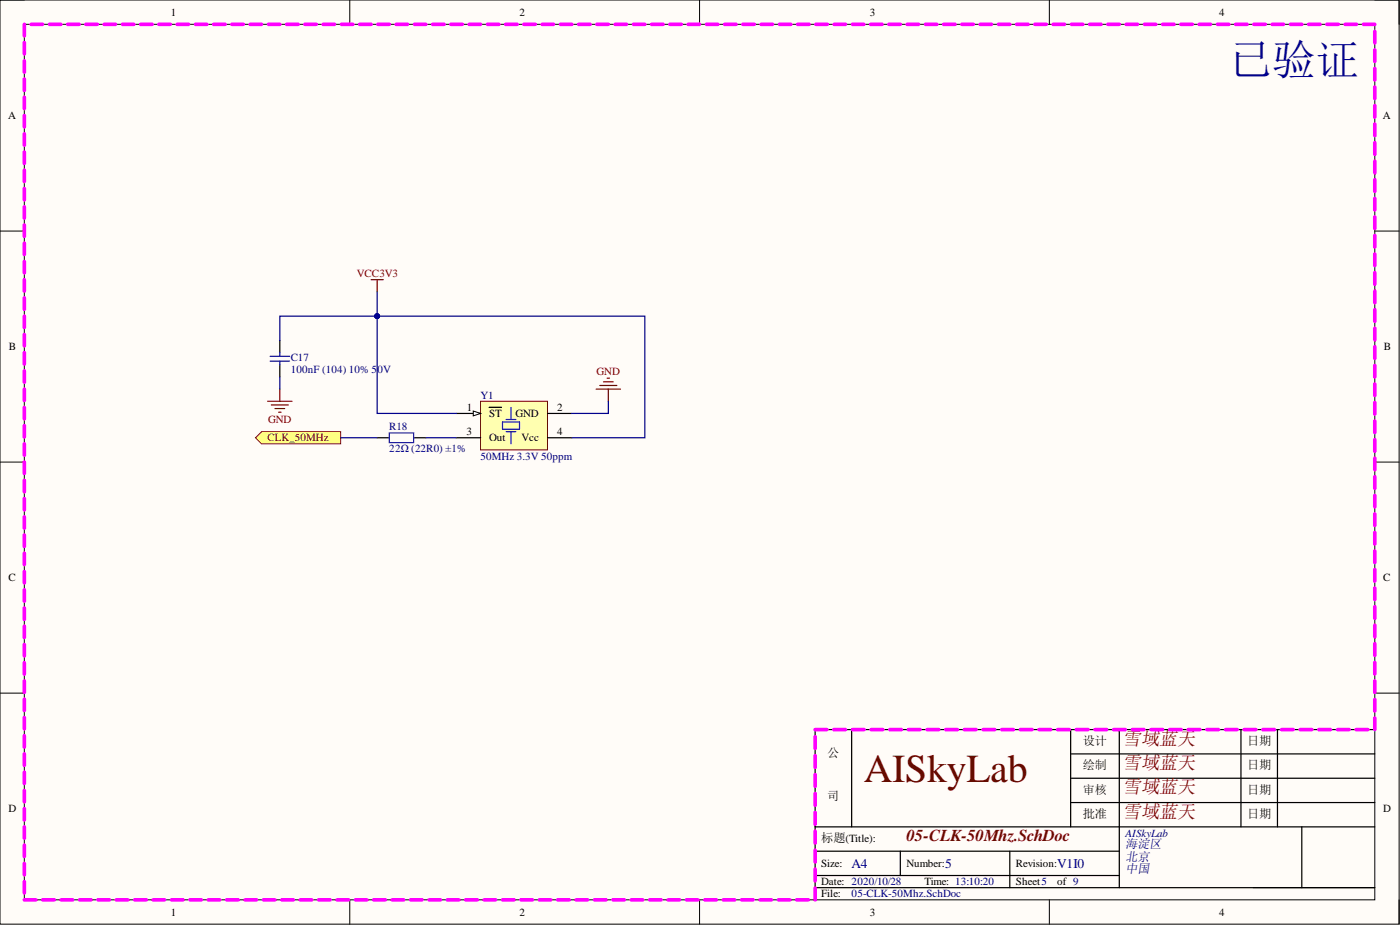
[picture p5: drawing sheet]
<svg xmlns="http://www.w3.org/2000/svg" width="292mm" height="193mm" viewBox="0 0 292 193" stroke-linecap="round" stroke-linejoin="round" font-family="sans-serif">
<path d="M0 0h291.9v192.8h-291.9z" fill-rule="evenodd" fill="#fffcf8"/>
<path d="M0 0h291.9v192.8h-291.9z" fill="none" stroke="#000" stroke-width=".21"/>
<path d="M5.1 5.1h281.7v182.6h-281.7z" fill-rule="evenodd" fill="#fffcf8"/>
<g fill="none" stroke="#000" stroke-width=".21">
<path d="M0 0h5.1M5.1 5.1h281.7v182.6h-281.7zM73 0v5.1M146 0v5.1M218.9 0v5.1M286.8 0h5.1v5.1M0 48.2h5.1M286.8 48.2h5.1M0 96.4h5.1M286.8 96.4h5.1M0 144.6h5.1M286.8 144.6h5.1"/>
<path d="M73 187.7v5.1M146 187.7v5.1M218.9 187.7v5.1M261.5 185.2h25.3M291.9 187.7v5.1"/>
</g>
<g fill="none" stroke="#000" stroke-width=".25">
<path d="M177.7 152.2v20.3M223.4 152.2v20.3M223.4 157.3h63.4M233.5 152.2v33M258.9 152.2v20.3M266.5 152.2v20.3M286.8 152.2h-116.7v35.5M170.1 172.5h116.7M170.1 177.6h63.4M187.8 177.6v5M210.7 177.6v7.6M223.4 162.4h63.4"/>
<path d="M223.4 167.4h63.4M271.6 172.5v12.7M170.1 185.2h116.7M170.1 182.6h63.4"/>
</g>
<path d="M100.3 83.7h13.9v10.2h-13.9z" fill-rule="evenodd" fill="#ffffb0"/>
<path d="M100.3 83.7h13.9v10.2h-13.9z" fill="none" stroke="#800000" stroke-width=".21"/>
<path d="M95.2 91.3h5.1M95.2 86.3h5.1" fill="none" stroke="#000" stroke-width=".25"/>
<path d="M98.7 85.7l1.6 .6-1.6 .5z" fill="#f8fcff"/>
<path d="M98.7 85.7l1.6 .6-1.6 .5z" fill="none" stroke="#000" stroke-width=".21"/>
<path d="M102 85h2.7M114.2 91.3h5.1M114.2 86.3h5.1" fill="none" stroke="#000" stroke-width=".25"/>
<path d="M104.8 88h3.6v1.5h-3.6zM105.6 87.5h2M105.6 90.1h2M106.6 85v2.5M106.6 90.1v2.5" fill="none" stroke="#00f" stroke-width=".25"/>
<path d="M77.4 58.3h2.6M78.7 58.3v2.6M125.9 79.7h2M126.7 78.9h.5M124.4 81.2h5.1M125.1 80.4h3.6M126.9 81.2v2.5" fill="none" stroke="#800000" stroke-width=".25"/>
<path d="M53.3 91.3l1.3-1.2h16.5v2.5h-16.5z" fill-rule="evenodd" fill="#ffff80"/>
<path d="M53.3 91.3l1.3-1.2h16.5v2.5h-16.5z" fill="none" stroke="#800000" stroke-width=".21"/>
<path d="M58.4 71v2.6M58.4 76.1v2.5M78.7 91.3h2.5M86.3 91.3h2.5" fill="none" stroke="#000" stroke-width=".25"/>
<path d="M56.4 74.3h4M56.4 75.3h4M58.4 73.6v.7M58.4 75.3v.8M81.2 90.3h5.1v2h-5.1z" fill="none" stroke="#00f" stroke-width=".25"/>
<path d="M55.8 83.7h5.1M56.6 84.5h3.6M57.4 85.2h2M58.1 86h.5M58.4 81.2v2.5" fill="none" stroke="#800000" stroke-width=".25"/>
<g fill="none" stroke="#f0f" stroke-width=".76">
<path d="M5.1 5.1v2.4M5.1 8.9v2.4M5.1 12.7v2.4M5.1 16.5v2.4M6.5 5.1h2.4M10.3 5.1h2.4M14.1 5.1h2.4M17.9 5.1h2.4M21.7 5.1h2.4M25.5 5.1h2.4M29.4 5.1h2.3M33.2 5.1h2.3"/>
<path d="M37 5.1h2.3M40.8 5.1h2.4M44.6 5.1h2.4M48.4 5.1h2.4M52.2 5.1h2.4M56 5.1h2.4M59.8 5.1h2.4M63.6 5.1h2.4M67.4 5.1h2.4M71.2 5.1h2.4M75 5.1h2.4M78.8 5.1h2.4"/>
<path d="M82.7 5.1h2.3M86.5 5.1h2.3M90.3 5.1h2.4M94.1 5.1h2.4M97.9 5.1h2.4M101.7 5.1h2.4M105.5 5.1h2.4M109.3 5.1h2.4M113.1 5.1h2.4M116.9 5.1h2.4M120.7 5.1h2.4M124.5 5.1h2.4"/>
<path d="M128.3 5.1h2.4M132.2 5.1h2.3M136 5.1h2.3M139.8 5.1h2.4M143.6 5.1h2.4M147.4 5.1h2.4M151.2 5.1h2.4M155 5.1h2.4M158.8 5.1h2.4M162.6 5.1h2.4M166.4 5.1h2.4M170.2 5.1h2.4"/>
<path d="M174 5.1h2.4M177.8 5.1h2.4M181.7 5.1h2.3M185.5 5.1h2.3M189.3 5.1h2.4M193.1 5.1h2.4M196.9 5.1h2.4M200.7 5.1h2.4M204.5 5.1h2.4M208.3 5.1h2.4M212.1 5.1h2.4M215.9 5.1h2.4"/>
<path d="M219.7 5.1h2.4M223.5 5.1h2.4M227.3 5.1h2.4M231.2 5.1h2.3M235 5.1h2.3M238.8 5.1h2.3M242.6 5.1h2.4M246.4 5.1h2.4M250.2 5.1h2.4M254 5.1h2.4M257.8 5.1h2.4M261.6 5.1h2.4"/>
<path d="M265.4 5.1h2.4M269.2 5.1h2.4M273 5.1h2.4M276.8 5.1h2.4M280.7 5.1h2.3M284.5 5.1h2.3M286.8 6.5v2.5M286.8 10.4v2.4M286.8 14.3v2.4M286.8 18.2v2.4M5.1 20.3v2.4M5.1 24.1v2.4"/>
<path d="M5.1 27.9v2.4M5.1 31.7v2.4M5.1 35.5v2.4M5.1 39.3v2.4M286.8 22v2.4M286.8 25.9v2.4M286.8 29.8v2.4M286.8 33.6v2.5M286.8 37.5v2.4M5.1 43.1v2.4M5.1 46.9v2.4M5.1 50.7v2.4"/>
<path d="M5.1 54.5v2.4M5.1 58.3v2.4M286.8 41.4v2.4M286.8 45.3v2.4M286.8 49.1v2.4M286.8 53v2.4M286.8 56.9v2.4M5.1 62.2v2.3M5.1 66v2.3M5.1 69.8v2.3M5.1 73.6v2.3M5.1 77.4v2.4"/>
<path d="M286.8 60.7v2.5M286.8 64.6v2.4M286.8 68.5v2.4M286.8 72.4v2.4M286.8 76.2v2.4M5.1 81.2v2.4M5.1 85v2.4M5.1 88.8v2.4M5.1 92.6v2.4M5.1 96.4v2.4M286.8 80.1v2.4M286.8 84v2.4"/>
<path d="M286.8 87.8v2.5M286.8 91.7v2.4M286.8 95.6v2.4M286.8 99.5v2.4M5.1 100.2v2.4M5.1 104v2.4M5.1 107.8v2.4M5.1 111.6v2.4M5.1 115.4v2.4M5.1 119.2v2.4M286.8 103.3v2.5M286.8 107.2v2.4"/>
<path d="M286.8 111.1v2.4M286.8 114.9v2.5M286.8 118.8v2.4M5.1 123v2.4M5.1 126.8v2.4M5.1 130.6v2.4M5.1 134.4v2.4M5.1 138.3v2.3M286.8 122.7v2.4M286.8 126.6v2.4M286.8 130.4v2.5M286.8 134.3v2.4"/>
<path d="M286.8 138.2v2.4M5.1 142.1v2.3M5.1 145.9v2.3M5.1 149.7v2.3M5.1 153.5v2.4M5.1 157.3v2.4M170.1 153.7v2.5M170.1 157.6v2.5M170.1 152.2h2.4M174 152.2h2.4M177.9 152.2h2.4M181.8 152.2h2.4"/>
<path d="M185.6 152.2h2.5M189.5 152.2h2.5M193.4 152.2h2.5M197.3 152.2h2.5M201.2 152.2h2.4M205.1 152.2h2.4M209 152.2h2.4M212.9 152.2h2.4M216.8 152.2h2.4M220.7 152.2h2.4M224.6 152.2h2.4M228.5 152.2h2.4"/>
<path d="M232.3 152.2h2.5M236.2 152.2h2.5M240.1 152.2h2.5M244 152.2h2.5M247.9 152.2h2.5M251.8 152.2h2.4M255.7 152.2h2.4M259.6 152.2h2.4M263.5 152.2h2.4M267.4 152.2h2.4M271.3 152.2h2.4M275.2 152.2h2.4"/>
<path d="M279.1 152.2h2.4M282.9 152.2h2.5M286.8 142v2.5M286.8 145.9v2.4M286.8 149.8v2.4M5.1 161.1v2.4M5.1 164.9v2.4M5.1 168.7v2.4M5.1 172.5v2.4M5.1 176.3v2.4M170.1 161.6v2.4M170.1 165.5v2.5"/>
<path d="M170.1 169.5v2.4M170.1 173.4v2.5M170.1 177.4v2.4M5.1 180.1v2.4M5.1 183.9v2.4M5.1 187.7h2.4M8.9 187.7h2.4M12.8 187.7h2.4M16.6 187.7h2.4M20.4 187.7h2.4M24.3 187.7h2.4M28.1 187.7h2.4"/>
<path d="M31.9 187.7h2.4M35.8 187.7h2.4M39.6 187.7h2.4M43.4 187.7h2.5M47.3 187.7h2.4M51.1 187.7h2.4M55 187.7h2.4M58.8 187.7h2.4M62.6 187.7h2.4M66.5 187.7h2.4M70.3 187.7h2.4M74.2 187.7h2.3"/>
<path d="M78 187.7h2.4M81.8 187.7h2.4M85.7 187.7h2.4M89.5 187.7h2.4M93.3 187.7h2.4M97.2 187.7h2.4M101 187.7h2.4M104.8 187.7h2.4M108.7 187.7h2.4M112.5 187.7h2.4M116.4 187.7h2.4M120.2 187.7h2.4"/>
<path d="M124 187.7h2.4M127.9 187.7h2.4M131.7 187.7h2.4M135.5 187.7h2.4M139.4 187.7h2.4M143.2 187.7h2.4M147.1 187.7h2.3M150.9 187.7h2.4M154.7 187.7h2.4M158.6 187.7h2.4M162.4 187.7h2.4M166.2 187.7h2.4"/>
<path d="M170.1 181.3v2.5M170.1 185.3v2.4"/>
</g>
<path d="M78.7 66h-20.3v5M126.9 83.7v2.6h-7.6" fill="none" stroke="#000080" stroke-width=".25"/>
<circle cx="78.7" cy="66" r=".51" fill="#000080"/>
<circle cx="78.7" cy="66" r=".51" fill="none" stroke="#000080" stroke-width=".21"/>
<path d="M78.7 60.9v25.4h16.5M71.1 91.3h7.6" fill="none" stroke="#000080" stroke-width=".25"/>
<circle cx="78.7" cy="66" r=".51" fill="#000080"/>
<circle cx="78.7" cy="66" r=".51" fill="none" stroke="#000080" stroke-width=".21"/>
<path d="M78.7 66h55.8v25.3h-15.2" fill="none" stroke="#000080" stroke-width=".25"/>
<circle cx="78.7" cy="66" r=".51" fill="#000080"/>
<circle cx="78.7" cy="66" r=".51" fill="none" stroke="#000080" stroke-width=".21"/>
<path d="M58.4 78.6v2.6M88.8 91.3h6.4" fill="none" stroke="#000080" stroke-width=".25"/>
<text font-size="9" fill="#000080" x="256.4" y="15.6">已验证</text>
<text font-size="8.3" fill="#5b0f00" x="180.2" y="163.1">AISkyLab</text>
<g font-size="3.9" fill="#800000">
<text x="234.3" y="155.3">雪域蓝天</text>
<text x="234.3" y="160.4">雪域蓝天</text>
<text x="234.3" y="165.5">雪域蓝天</text>
<text x="234.3" y="170.6">雪域蓝天</text>
</g>
<text font-size="3.5" fill="#800000" x="189.1" y="175.5">05-CLK-50Mhz.SchDoc</text>
<g font-size="2.8" fill="#000080">
<text x="177.7" y="181">A4</text>
<text x="197.2" y="181">5</text>
<text x="220.6" y="181">V1I0</text>
</g>
<g font-size="2.6" fill="#000080">
<text x="234.8" y="177">海淀区</text>
<text x="234.8" y="179.5">北京</text>
<text x="234.8" y="182.1">中国</text>
</g>
<g font-size="2.5">
<text x="225.9" y="155.4">设计</text>
<text x="260.2" y="155.4">日期</text>
<text x="172.6" y="158">公</text>
<text x="225.9" y="160.5">绘制</text>
<text x="260.2" y="160.5">日期</text>
<text x="172.6" y="166.8">司</text>
<text x="225.9" y="165.6">审核</text>
<text x="260.2" y="165.6">日期</text>
<text x="225.9" y="170.6">批准</text>
<text x="260.2" y="170.6">日期</text>
<text x="171.3" y="175.7">标题(Title):</text>
</g>
<g font-size="2.3">
<text x="35.6" y="3.3">1</text>
<text x="108.4" y="3.3">2</text>
<text x="181.5" y="3.3">3</text>
<text x="254.3" y="3.3">4</text>
<text x="1.7" y="24.9">A</text>
<text x="288.5" y="24.9">A</text>
<text x="1.9" y="73.1">B</text>
<text x="288.7" y="73.1">B</text>
<text x="97.4" y="85.7">1</text>
<text x="102" y="87">ST</text>
<text x="107.5" y="87">GND</text>
<text x="116.3" y="85.7">2</text>
<text x="97.3" y="90.8">3</text>
<text x="102" y="92.1">Out</text>
<text x="108.8" y="92.1">Vcc</text>
<text x="116.3" y="90.8">4</text>
<text x="1.8" y="121.3">C</text>
<text x="288.6" y="121.3">C</text>
<text x="1.8" y="169.5">D</text>
<text x="288.6" y="169.5">D</text>
<text x="171.3" y="180.9">Size:</text>
<text x="171.3" y="184.7">Date: 2020/10/28</text>
<text x="189.1" y="180.9">Number:</text>
<text x="192.9" y="184.7">Time: 13:10:20</text>
<text x="212" y="180.9">Revision:</text>
<text x="212" y="184.7">Sheet5</text>
<text x="220.6" y="184.7">of 9</text>
<text x="35.6" y="191">1</text>
<text x="108.4" y="191">2</text>
<text x="171.3" y="187.2">File:</text>
<text x="181.5" y="191">3</text>
<text x="254.3" y="191">4</text>
</g>
<g font-size="2.3" fill="#800000">
<text x="74.5" y="57.8">VCC3V3</text>
<text x="124.5" y="78.1">GND</text>
<text x="55.9" y="88.3">GND</text>
<text x="55.8" y="92.1">CLK_50MHz</text>
</g>
<g font-size="2.3" fill="#000080">
<text x="60.7" y="75.3">C17</text>
<text x="60.7" y="77.9">100nF (104) 10% 5</text>
<text x="78.7" y="77.9">0V</text>
<text x="100.3" y="83.2">Y1</text>
<text x="81.2" y="89.8">R18</text>
<text x="81.2" y="94.4">22Ω (22R0) ±1%</text>
<text x="100.3" y="95.9">50MHz 3.3V 50ppm</text>
<text x="234.8" y="174.5">AISkyLab</text>
<text x="177.7" y="187.2">05-CLK-50Mhz.SchDoc</text>
</g>
</svg>
